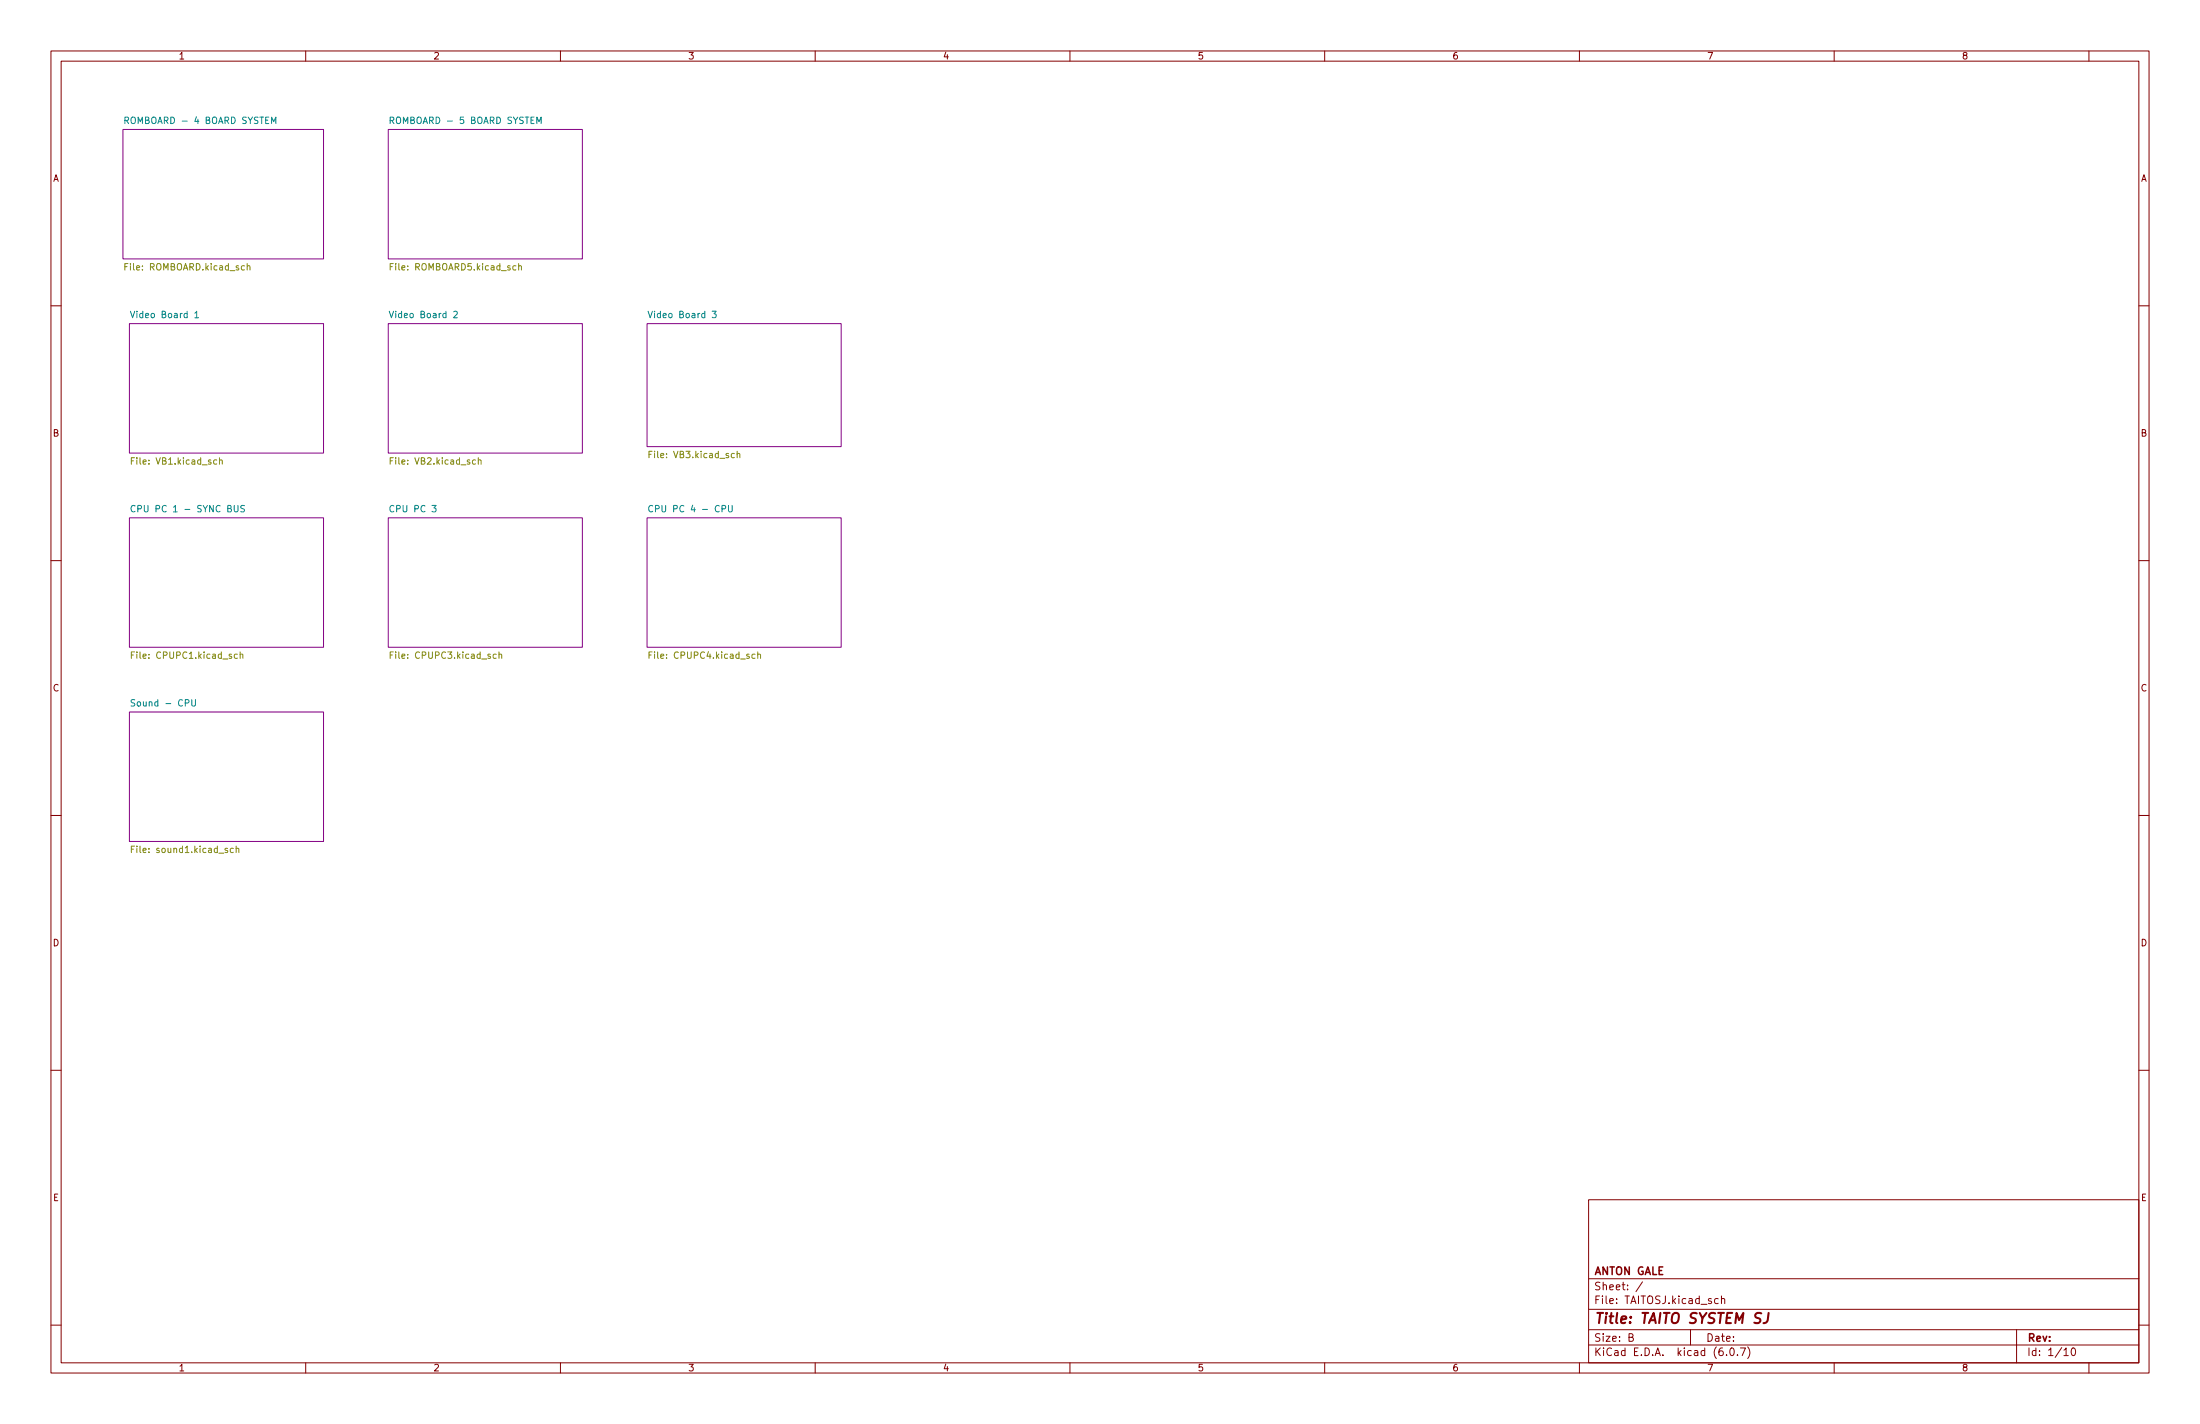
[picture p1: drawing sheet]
<svg xmlns="http://www.w3.org/2000/svg" width="432mm" height="279mm" viewBox="0 0 432 279" stroke-linecap="round" stroke-linejoin="round" font-family="sans-serif">
<g fill="none" stroke="#840000" stroke-width=".2">
<path d="M10 10h411.8v259.4h-411.8zM12 12h407.8v255.4h-407.8zM60 10v2M110 10v2M160 10v2M210 10v2M260 10v2M310 10v2M360 10v2M410 10v2M10 60h2M419.8 60h2"/>
<path d="M10 110h2M419.8 110h2M10 160h2M419.8 160h2M10 210h2M419.8 210h2M311.8 235.4h108v32h-108zM10 260h2M311.8 256.9h108M311.8 250.9h108M322.4 251.5l-1.3 1.9M337.2 254.9l-.4-.1-.3 .3 .2 .6h.5"/>
<path d="M337.9 254.9l.2-.1 .3 .1 .1 .9M337.9 254.3v1.5M419.8 260h2M60 267.4v2M110 267.4v2M160 267.4v2M210 267.4v2M260 267.4v2M310 267.4v2M311.8 263.9h108M311.8 260.9h108M319.7 262.4l.7-.1 .1-.2-.1-.4h-.7v1.5h.6l.3-.3a.39 .39 0 0 0-.4-.5"/>
<path d="M331.8 260.9v3M338.9 265.8v.2M339.7 264.5h.2a.8 .8 0 0 1 .5 .7 .8 .8 0 0 1-.5 .8 1 1 0 0 1-.2-1.5zM341 265.8v.2M341.6 264.5h1l-.7 1.5M343 264.3a1.72 1.72 0 0 1 0 2.2M360 267.4v2M395.8 260.9v6.5M405.1 264.9l.4-.4v1.5M405.1 266h.8M406.7 264.5h.2a.8 .8 0 0 1 .5 .7 .8 .8 0 0 1-.5 .8 1 1 0 0 1-.2-1.5zM410 267.4v2"/>
</g>
<path d="M347.1 257.6l-.1 1.4a.74 .74 0 0 1-.9 .6" fill="none" stroke="#840000" stroke-width=".4"/>
<g fill="#fff" stroke="#fff" stroke-width=".2">
<path d="M25.4 101.6h38.1v25.4h-38.1z"/>
<path d="M24.1 25.4h39.4v25.4h-39.4z"/>
<path d="M25.4 63.5h38.1v25.4h-38.1z"/>
<path d="M25.4 139.7h38.1v25.4h-38.1z"/>
<path d="M76.2 101.6h38.1v25.4h-38.1z"/>
<path d="M76.2 25.4h38.1v25.4h-38.1z"/>
<path d="M76.2 63.5h38.1v25.4h-38.1z"/>
<path d="M127 101.6h38.1v25.4h-38.1z"/>
<path d="M127 63.5h38.1v24.1h-38.1z"/>
</g>
<path d="M24.1 25.4h39.4v25.4h-39.4zM76.2 25.4h38.1v25.4h-38.1zM25.4 63.5h38.1v25.4h-38.1zM76.2 63.5h38.1v25.4h-38.1zM127 63.5h38.1v24.1h-38.1zM25.4 101.6h38.1v25.4h-38.1zM76.2 101.6h38.1v25.4h-38.1zM127 101.6h38.1v25.4h-38.1zM25.4 139.7h38.1v25.4h-38.1z" fill="none" stroke="#840084" stroke-width=".2"/>
<g fill="none" stroke="#008484" stroke-width=".2">
<path d="M24.5 23.6h.6l.1-.5-.7-.1v1.2M24.8 23.6l.4 .6M53.3 24.2v-1.2l.4 .9 .4-.9v1.2M76.6 23.6h.6v-.5l-.6-.1v1.2M76.9 23.6l.4 .6M105.4 24.2v-1.2l.4 .9 .4-.9v1.2M25.6 61.1l.4 1.2 .4-1.2M38.2 61.4l.4-.3v1.2M38.2 62.3h.8M76.4 61.1l.4 1.2 .4-1.2M89 61.2l.5-.1 .3 .3-.8 .9h.8M127.2 61.1l.4 1.2 .4-1.2"/>
<path d="M139.8 61.1h.8l-.5 .5 .4 .1v.5l-.2 .1-.5-.1M26.5 99.3a.6 .6 0 0 0-.8 .4 .6 .6 0 0 0 .6 .7l.2-.1M48 99.2h-.5l-.2 .1v.4l.6 .2 .1 .3-.3 .2h-.4M128.1 99.3a.6 .6 0 0 0-.8 .4 .6 .6 0 0 0 .6 .7l.2-.1M143 99.2v1l.2 .2h.3l.2-.2v-1M26.4 137.3h-.4l-.3 .2 .1 .3 .6 .3v.3l-.2 .1h-.5M37.6 137.3v1l.3 .2h.2l.3-.2v-1"/>
</g>
<g fill="none" stroke="#848400" stroke-width=".2">
<path d="M48.5 52.3l.5-.1 .1 .8M48.5 51.7v1.3M76.6 52.3h.4M77.2 51.7h-.6v1.3M101.3 52.2l-.4-.1-.2 .3 .1 .5h.5M101.8 52.3l.5-.1v.8M101.8 51.7v1.3M25.8 90.4h.4M26.4 89.8h-.6v1.3M42.5 90.3l-.3-.1-.3 .3 .1 .5h.5M43.1 90.4l.5-.1v.8M43.1 89.8v1.3"/>
<path d="M76.6 90.4h.4M77.2 89.8h-.6v1.3M93.3 90.3l-.3-.1-.3 .3 .1 .5h.5M93.9 90.4l.5-.1v.8M93.9 89.8v1.3M127.4 89.1h.4M128 88.5h-.6v1.3M144.1 89h-.3l-.3 .2 .1 .6h.5M144.7 89.1l.5-.1v.8M144.7 88.5v1.3M25.8 128.5h.4M26.4 127.9h-.6v1.3"/>
<path d="M46.6 128.4l-.4-.1-.2 .3 .1 .5h.5M47.1 128.5l.5-.1 .1 .8M47.1 127.9v1.3M76.6 128.5h.4M77.2 127.9h-.6v1.3M97.4 128.4l-.4-.1-.2 .3 .1 .5h.5M97.9 128.5l.5-.1 .1 .8M97.9 127.9v1.3M127.4 128.5h.4M128 127.9h-.6v1.3M148.2 128.4l-.4-.1-.2 .3 .1 .5h.5M148.7 128.5l.5-.1 .1 .8"/>
<path d="M148.7 127.9v1.3M25.8 166.6h.4M26.4 166h-.6v1.3M45.8 166.5l-.4-.1-.2 .3 .1 .5h.5M46.3 166.6l.5-.1 .1 .8M46.3 166v1.3"/>
</g>
<text font-size="2.8" fill="#840000" x="312.8" y="259.7">Title: TAITO SYSTEM SJ</text>
<g font-size="2.1" fill="#840000">
<text x="312.8" y="250.2">ANTON GALE</text>
<text x="312.8" y="255.9">File: TAITOSJ.kicad_sch</text>
<text x="312.8" y="253.2">Sheet: /</text>
<text x="312.8" y="263.2">Size: B</text>
<text x="334.8" y="263.2">Date:</text>
<text x="397.8" y="263.2">Rev:</text>
<text x="312.8" y="266">KiCad E.D.A. kicad (6.0.7)</text>
<text x="397.8" y="266">Id: 1/10</text>
</g>
<g font-size="1.8" fill="#840000">
<text x="35" y="11.7">1</text>
<text x="85" y="11.7">2</text>
<text x="135" y="11.7">3</text>
<text x="185" y="11.7">4</text>
<text x="235" y="11.7">5</text>
<text x="285" y="11.7">6</text>
<text x="335" y="11.7">7</text>
<text x="385" y="11.7">8</text>
<text x="10.3" y="35.6">A</text>
<text x="420.1" y="35.6">A</text>
<text x="10.3" y="85.7">B</text>
<text x="420.1" y="85.7">B</text>
<text x="10.3" y="135.6">C</text>
<text x="420.1" y="135.6">C</text>
<text x="10.3" y="185.7">D</text>
<text x="420.1" y="185.7">D</text>
<text x="10.4" y="235.7">E</text>
<text x="420.2" y="235.7">E</text>
<text x="35" y="269.1">1</text>
<text x="85" y="269.1">2</text>
<text x="135" y="269.1">3</text>
<text x="185" y="269.1">4</text>
<text x="235" y="269.1">5</text>
<text x="285" y="269.1">6</text>
<text x="335" y="269.1">7</text>
<text x="385" y="269.1">8</text>
</g>
<g font-size="1.8" fill="#008484">
<text x="25.4" y="24.3">ROMBOARD - 4 BOARD SYSTEM</text>
<text x="77.4" y="24.3">ROMBOARD - 5 BOARD SYSTEM</text>
<text x="26.4" y="62.4">Video Board 1</text>
<text x="77.2" y="62.4">Video Board 2</text>
<text x="128" y="62.4">Video Board 3</text>
<text x="27.4" y="100.5">CPU PC 1 - SYNC BUS</text>
<text x="77" y="100.5">CPU PC 3</text>
<text x="128.8" y="100.5">CPU PC 4 - CPU</text>
<text x="26.7" y="138.6">Sound - CPU</text>
</g>
<g font-size="1.8" fill="#848400">
<text x="24.9" y="53">File: ROMBOARD.kicad_sch</text>
<text x="77.1" y="53">File: ROMBOARD5.kicad_sch</text>
<text x="128" y="89.9">File: VB3.kicad_sch</text>
<text x="26.4" y="91.1">File: VB1.kicad_sch</text>
<text x="77.2" y="91.1">File: VB2.kicad_sch</text>
<text x="26.6" y="129.2">File: CPUPC1.kicad_sch</text>
<text x="77.4" y="129.2">File: CPUPC3.kicad_sch</text>
<text x="128.2" y="129.2">File: CPUPC4.kicad_sch</text>
<text x="26.6" y="167.3">File: sound1.kicad_sch</text>
</g>
</svg>
